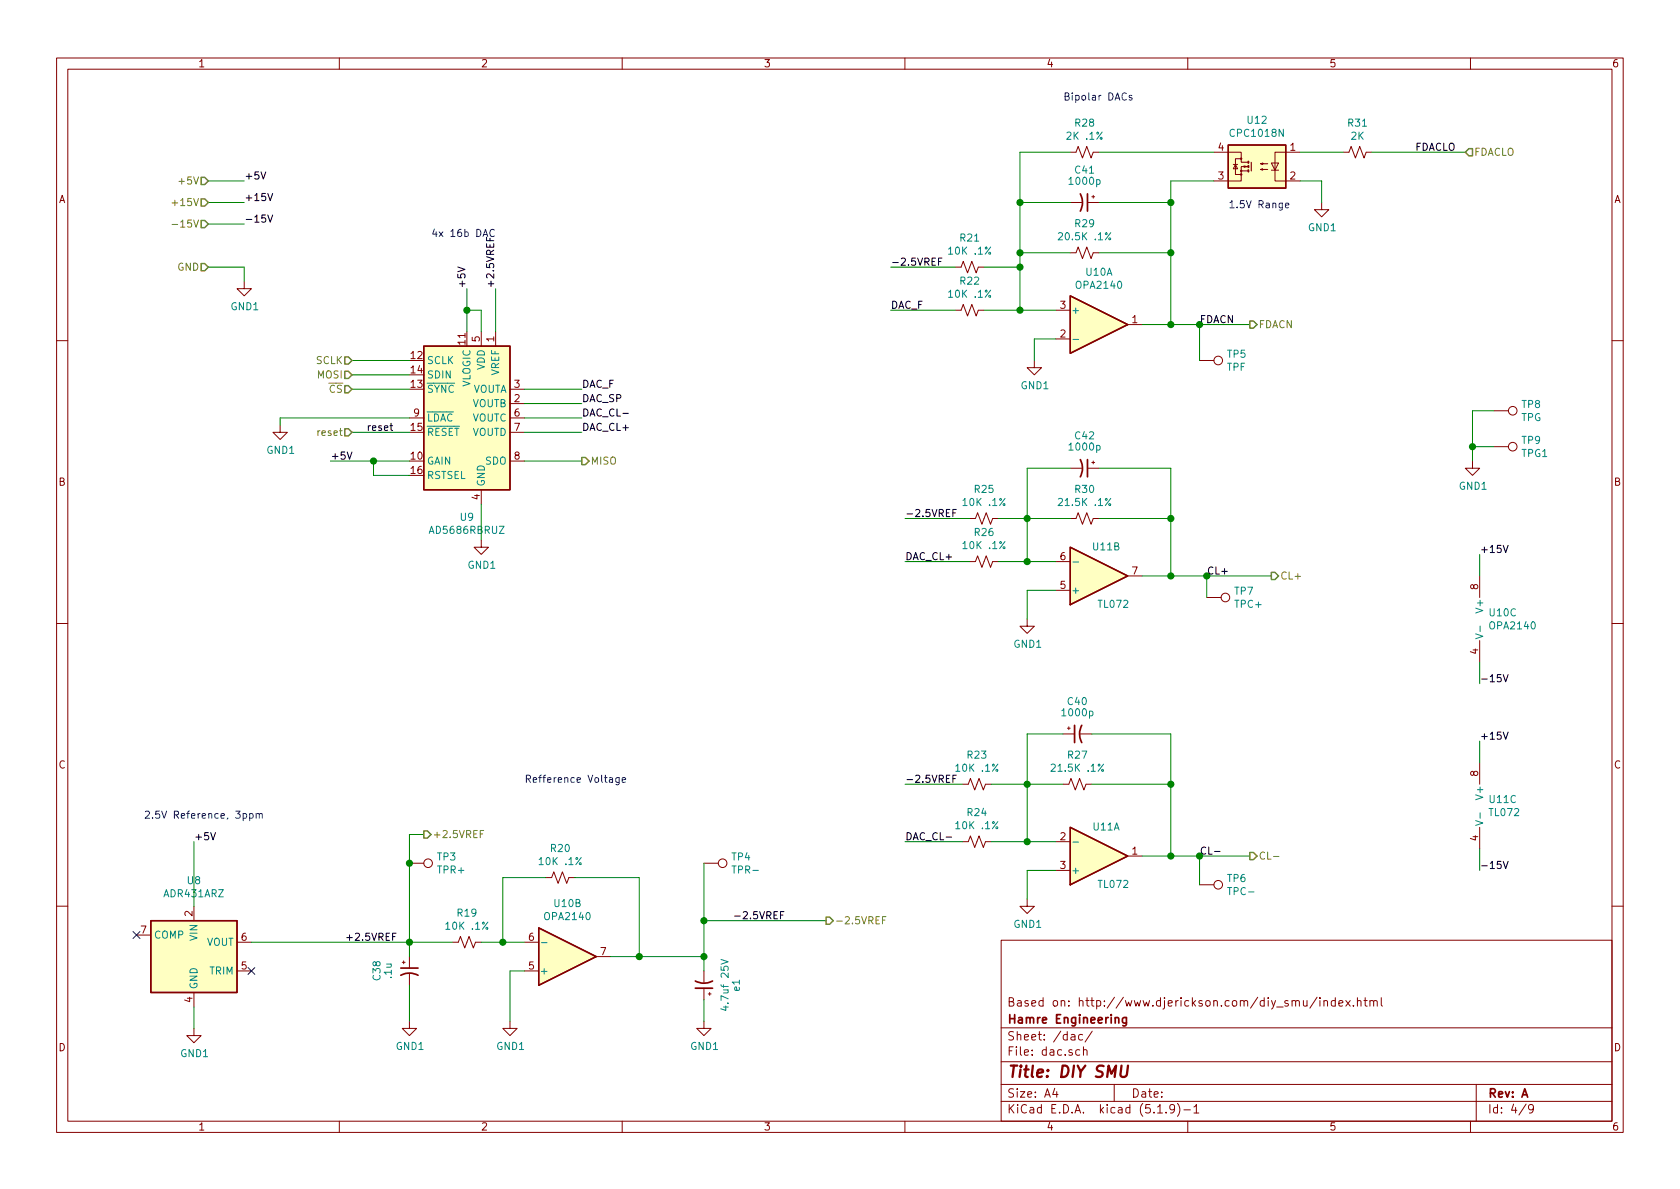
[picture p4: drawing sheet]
EESchema Schematic File Version 4
EELAYER 30 0
EELAYER END
$Descr A4 11693 8268
encoding utf-8
Sheet 4 9
Title "DIY SMU"
Date ""
Rev "A"
Comp "Hamre Engineering"
Comment1 "Based on: http://www.djerickson.com/diy_smu/index.html"
Comment2 ""
Comment3 ""
Comment4 ""
$EndDescr
$Comp
L parts:AD5686RBRUZ U?
U 1 1
P 3250 2900
AR Path="/608A6175" Ref="U?"  Part="1" 
AR Path="/608790AA/608A6175" Ref="U9"  Part="1" 
F 0 "U9" H 3250 2211 50  0000 C CNN
F 1 "AD5686RBRUZ" H 3250 2120 50  0000 C CNN
F 2 "Housings_SSOP:TSSOP-16_4.4x5mm_Pitch0.65mm" H 3250 2900 50  0001 C CNN
F 3 "https://www.analog.com/media/en/technical-documentation/data-sheets/AD5689_5687.pdf" H 3250 2900 50  0001 C CNN
F 4 "Analog Devices" H 3250 2900 50  0001 C CNN "Manufacturer"
F 5 "AD5686RBRUZ" H 3250 2900 50  0001 C CNN "partnr"
	1    3250 2900
	1    0    0    -1  
$EndComp
Wire Wire Line
	3650 2700 4050 2700
Wire Wire Line
	3650 3000 4050 3000
Wire Wire Line
	3650 2900 4050 2900
Wire Wire Line
	3650 2800 4050 2800
Text Label 4050 2700 0    50   ~ 0
DAC_F
Text Label 4050 3000 0    50   ~ 0
DAC_CL+
Text Label 4050 2800 0    50   ~ 0
DAC_SP
$Comp
L power:GND1 #PWR?
U 1 1
P 3350 3750
AR Path="/608A6183" Ref="#PWR?"  Part="1" 
AR Path="/608790AA/608A6183" Ref="#PWR011"  Part="1" 
F 0 "#PWR011" H 3350 3500 50  0001 C CNN
F 1 "GND1" H 3355 3577 50  0000 C CNN
F 2 "" H 3350 3750 50  0001 C CNN
F 3 "" H 3350 3750 50  0001 C CNN
	1    3350 3750
	1    0    0    -1  
$EndComp
Wire Wire Line
	3350 3750 3350 3500
Wire Wire Line
	3450 2300 3450 2000
Text Label 3450 2000 1    50   ~ 0
+2.5VREF
Wire Wire Line
	3350 2300 3350 2150
Wire Wire Line
	3350 2150 3250 2150
Wire Wire Line
	3250 2150 3250 2000
Wire Wire Line
	3250 2300 3250 2150
Connection ~ 3250 2150
Text Label 3250 2000 1    50   ~ 0
+5V
Wire Wire Line
	2850 3200 2600 3200
Wire Wire Line
	2850 3300 2600 3300
Wire Wire Line
	2600 3300 2600 3200
Connection ~ 2600 3200
Wire Wire Line
	2600 3200 2300 3200
Text Label 2300 3200 0    50   ~ 0
+5V
Wire Wire Line
	2850 3000 2450 3000
Text Label 2550 3000 0    50   ~ 0
reset
Text Notes 3000 1650 0    50   ~ 0
4x 16b DAC\n
$Comp
L parts:OPA2140 U?
U 3 1
P 10300 4300
AR Path="/608E3A95" Ref="U?"  Part="3" 
AR Path="/608790AA/608E3A95" Ref="U10"  Part="3" 
F 0 "U10" H 10358 4346 50  0000 L CNN
F 1 "OPA2140" H 10358 4255 50  0000 L CNN
F 2 "Housings_SOIC:SOIC-8_3.9x4.9mm_Pitch1.27mm" H 10400 4300 50  0001 C CNN
F 3 "https://www.ti.com/lit/ds/symlink/opa2140.pdf?ts=1610525555939&ref_url=https%253A%252F%252Fwww.ti.com%252Fproduct%252FOPA2140%253Futm_source%253Dgoogle%2526utm_medium%253Dcpc%2526utm_campaign%253Dasc-null-null-GPN_EN-cpc-pf-google-eu%2526utm_content%253DOPA2140%2526ds_k%253DOPA2140%2526DCM%253Dyes%2526gclid%253DCj0KCQiA0fr_BRDaARIsAABw4EsczQIGglrlP4RtTtvdv_Op0rl7xJRVwg4wbD1Vjl4OiDdD2lPapdwaApQFEALw_wcB%2526gclsrc%253Daw.ds" H 10550 4450 50  0001 C CNN
F 4 "Texas Instruments" H 10300 4300 50  0001 C CNN "Manufacturer"
F 5 "OPA2140" H 10300 4300 50  0001 C CNN "partnr"
	3    10300 4300
	1    0    0    -1  
$EndComp
$Comp
L Device:R_Small_US R?
U 1 1
P 6850 3900
AR Path="/608E3A9B" Ref="R?"  Part="1" 
AR Path="/608790AA/608E3A9B" Ref="R26"  Part="1" 
F 0 "R26" V 6645 3900 50  0000 C CNN
F 1 "10K .1%" V 6736 3900 50  0000 C CNN
F 2 "Resistors_SMD:R_0603" H 6850 3900 50  0001 C CNN
F 3 "~" H 6850 3900 50  0001 C CNN
F 4 "Yageo" H 6850 3900 50  0001 C CNN "Manufacturer"
F 5 "RT0603BRD1010KL" H 6850 3900 50  0001 C CNN "partnr"
	1    6850 3900
	0    1    1    0   
$EndComp
$Comp
L Device:CP1_Small C?
U 1 1
P 7550 3250
AR Path="/608E3AA1" Ref="C?"  Part="1" 
AR Path="/608790AA/608E3AA1" Ref="C42"  Part="1" 
F 0 "C42" V 7322 3250 50  0000 C CNN
F 1 "1000p" V 7400 3250 50  0000 C CNN
F 2 "Capacitors_SMD:C_0603" H 7550 3250 50  0001 C CNN
F 3 "~" H 7550 3250 50  0001 C CNN
F 4 "Samsung Electro-Mechanics" H 7550 3250 50  0001 C CNN "Manufacturer"
F 5 "CL10B102KB8NNNC" H 7550 3250 50  0001 C CNN "partnr"
	1    7550 3250
	0    1    1    0   
$EndComp
$Comp
L Device:R_Small_US R?
U 1 1
P 7550 3600
AR Path="/608E3AA7" Ref="R?"  Part="1" 
AR Path="/608790AA/608E3AA7" Ref="R30"  Part="1" 
F 0 "R30" V 7345 3600 50  0000 C CNN
F 1 "21.5K .1%" V 7436 3600 50  0000 C CNN
F 2 "Resistors_SMD:R_0603" H 7550 3600 50  0001 C CNN
F 3 "~" H 7550 3600 50  0001 C CNN
F 4 "Yageo" H 7550 3600 50  0001 C CNN "Manufacturer"
F 5 "RT0603BRD0721K5L" H 7550 3600 50  0001 C CNN "partnr"
	1    7550 3600
	0    1    1    0   
$EndComp
Wire Wire Line
	6950 3900 7150 3900
Wire Wire Line
	7150 3900 7150 3600
Wire Wire Line
	7150 3600 7450 3600
Connection ~ 7150 3600
Wire Wire Line
	7150 3600 7150 3250
Wire Wire Line
	7150 3250 7450 3250
Wire Wire Line
	7150 3600 6950 3600
$Comp
L Device:R_Small_US R?
U 1 1
P 6850 3600
AR Path="/608E3AB4" Ref="R?"  Part="1" 
AR Path="/608790AA/608E3AB4" Ref="R25"  Part="1" 
F 0 "R25" V 6645 3600 50  0000 C CNN
F 1 "10K .1%" V 6736 3600 50  0000 C CNN
F 2 "Resistors_SMD:R_0603" H 6850 3600 50  0001 C CNN
F 3 "~" H 6850 3600 50  0001 C CNN
F 4 "Yageo" H 6850 3600 50  0001 C CNN "Manufacturer"
F 5 "RT0603BRD1010KL" H 6850 3600 50  0001 C CNN "partnr"
	1    6850 3600
	0    1    1    0   
$EndComp
Text Label 6300 3600 0    50   ~ 0
-2.5VREF
Wire Wire Line
	6750 3600 6300 3600
Wire Wire Line
	6750 3900 6300 3900
Text Label 6300 3900 0    50   ~ 0
DAC_CL+
$Comp
L Amplifier_Operational:TL072 U?
U 1 1
P 7650 5950
AR Path="/608E3ABE" Ref="U?"  Part="1" 
AR Path="/608790AA/608E3ABE" Ref="U11"  Part="1" 
F 0 "U11" H 7700 5750 50  0000 C CNN
F 1 "TL072" H 7750 6150 50  0000 C CNN
F 2 "Housings_SOIC:SOIC-8_3.9x4.9mm_Pitch1.27mm" H 7650 5950 50  0001 C CNN
F 3 "http://www.ti.com/lit/ds/symlink/tl071.pdf" H 7650 5950 50  0001 C CNN
F 4 "Texas Instruments" H 7650 5950 50  0001 C CNN "Manufacturer"
F 5 "TL072CDRE4" H 7650 5950 50  0001 C CNN "partnr"
	1    7650 5950
	1    0    0    1   
$EndComp
$Comp
L Amplifier_Operational:TL072 U?
U 2 1
P 7650 4000
AR Path="/608E3AC4" Ref="U?"  Part="2" 
AR Path="/608790AA/608E3AC4" Ref="U11"  Part="2" 
F 0 "U11" H 7700 3800 50  0000 C CNN
F 1 "TL072" H 7750 4200 50  0000 C CNN
F 2 "Housings_SOIC:SOIC-8_3.9x4.9mm_Pitch1.27mm" H 7650 4000 50  0001 C CNN
F 3 "http://www.ti.com/lit/ds/symlink/tl071.pdf" H 7650 4000 50  0001 C CNN
F 4 "Texas Instruments" H 7650 4000 50  0001 C CNN "Manufacturer"
F 5 "TL072CDRE4" H 7650 4000 50  0001 C CNN "partnr"
	2    7650 4000
	1    0    0    1   
$EndComp
$Comp
L Amplifier_Operational:TL072 U?
U 3 1
P 10400 5600
AR Path="/608E3ACA" Ref="U?"  Part="3" 
AR Path="/608790AA/608E3ACA" Ref="U11"  Part="3" 
F 0 "U11" H 10358 5646 50  0000 L CNN
F 1 "TL072" H 10358 5555 50  0000 L CNN
F 2 "Housings_SOIC:SOIC-8_3.9x4.9mm_Pitch1.27mm" H 10400 5600 50  0001 C CNN
F 3 "http://www.ti.com/lit/ds/symlink/tl071.pdf" H 10400 5600 50  0001 C CNN
F 4 "Texas Instruments" H 10400 5600 50  0001 C CNN "Manufacturer"
F 5 "TL072CDRE4" H 10400 5600 50  0001 C CNN "partnr"
	3    10400 5600
	1    0    0    -1  
$EndComp
Wire Wire Line
	7150 3900 7350 3900
Connection ~ 7150 3900
$Comp
L power:GND1 #PWR?
U 1 1
P 7150 4300
AR Path="/608E3AD2" Ref="#PWR?"  Part="1" 
AR Path="/608790AA/608E3AD2" Ref="#PWR014"  Part="1" 
F 0 "#PWR014" H 7150 4050 50  0001 C CNN
F 1 "GND1" H 7155 4127 50  0000 C CNN
F 2 "" H 7150 4300 50  0001 C CNN
F 3 "" H 7150 4300 50  0001 C CNN
	1    7150 4300
	1    0    0    -1  
$EndComp
Wire Wire Line
	7350 4100 7150 4100
Wire Wire Line
	7150 4100 7150 4300
Wire Wire Line
	7650 3250 8150 3250
Wire Wire Line
	8150 3250 8150 3600
Wire Wire Line
	8150 4000 7950 4000
Wire Wire Line
	7650 3600 8150 3600
Connection ~ 8150 3600
Wire Wire Line
	8150 3600 8150 4000
Wire Wire Line
	8150 4000 8400 4000
Connection ~ 8150 4000
Text Label 8400 4000 0    50   ~ 0
CL+
$Comp
L Connector:TestPoint TP?
U 1 1
P 8400 4150
AR Path="/608E3AE3" Ref="TP?"  Part="1" 
AR Path="/608790AA/608E3AE3" Ref="TP7"  Part="1" 
F 0 "TP7" V 8354 4338 50  0000 L CNN
F 1 "TPC+" V 8445 4338 50  0000 L CNN
F 2 "Measurement_Points:Measurement_Point_Round-SMD-Pad_Small" H 8600 4150 50  0001 C CNN
F 3 "~" H 8600 4150 50  0001 C CNN
	1    8400 4150
	0    1    1    0   
$EndComp
Wire Wire Line
	8400 4150 8400 4000
$Comp
L Device:R_Small_US R?
U 1 1
P 6800 5450
AR Path="/608E3AEA" Ref="R?"  Part="1" 
AR Path="/608790AA/608E3AEA" Ref="R23"  Part="1" 
F 0 "R23" V 6595 5450 50  0000 C CNN
F 1 "10K .1%" V 6686 5450 50  0000 C CNN
F 2 "Resistors_SMD:R_0603" H 6800 5450 50  0001 C CNN
F 3 "~" H 6800 5450 50  0001 C CNN
F 4 "Yageo" H 6800 5450 50  0001 C CNN "Manufacturer"
F 5 "RT0603BRD1010KL" H 6800 5450 50  0001 C CNN "partnr"
	1    6800 5450
	0    1    1    0   
$EndComp
$Comp
L Device:R_Small_US R?
U 1 1
P 6800 5850
AR Path="/608E3AF0" Ref="R?"  Part="1" 
AR Path="/608790AA/608E3AF0" Ref="R24"  Part="1" 
F 0 "R24" V 6595 5850 50  0000 C CNN
F 1 "10K .1%" V 6686 5850 50  0000 C CNN
F 2 "Resistors_SMD:R_0603" H 6800 5850 50  0001 C CNN
F 3 "~" H 6800 5850 50  0001 C CNN
F 4 "Yageo" H 6800 5850 50  0001 C CNN "Manufacturer"
F 5 "RT0603BRD1010KL" H 6800 5850 50  0001 C CNN "partnr"
	1    6800 5850
	0    1    1    0   
$EndComp
$Comp
L Device:R_Small_US R?
U 1 1
P 7500 5450
AR Path="/608E3AFC" Ref="R?"  Part="1" 
AR Path="/608790AA/608E3AFC" Ref="R27"  Part="1" 
F 0 "R27" V 7295 5450 50  0000 C CNN
F 1 "21.5K .1%" V 7386 5450 50  0000 C CNN
F 2 "Resistors_SMD:R_0603" H 7500 5450 50  0001 C CNN
F 3 "~" H 7500 5450 50  0001 C CNN
F 4 "Yageo" H 7500 5450 50  0001 C CNN "Manufacturer"
F 5 "RT0603BRD0721K5L" H 7500 5450 50  0001 C CNN "partnr"
	1    7500 5450
	0    1    1    0   
$EndComp
Wire Wire Line
	7350 5850 7150 5850
Wire Wire Line
	7150 5850 7150 5450
Wire Wire Line
	7150 5450 6900 5450
Connection ~ 7150 5850
Wire Wire Line
	7150 5850 6900 5850
Wire Wire Line
	6700 5450 6300 5450
Wire Wire Line
	6700 5850 6300 5850
Text Label 6300 5450 0    50   ~ 0
-2.5VREF
Text Label 6300 5850 0    50   ~ 0
DAC_CL-
Wire Wire Line
	7150 5450 7150 5100
Wire Wire Line
	7150 5100 7400 5100
Connection ~ 7150 5450
Wire Wire Line
	7400 5450 7150 5450
Wire Wire Line
	7600 5100 8150 5100
Wire Wire Line
	8150 5100 8150 5450
Wire Wire Line
	8150 5950 7950 5950
Wire Wire Line
	7600 5450 8150 5450
Connection ~ 8150 5450
Wire Wire Line
	8150 5450 8150 5950
Wire Wire Line
	8150 5950 8350 5950
Wire Wire Line
	8350 5950 8350 6150
Connection ~ 8150 5950
Text Label 8350 5950 0    50   ~ 0
CL-
$Comp
L Connector:TestPoint TP?
U 1 1
P 8350 6150
AR Path="/608E3B19" Ref="TP?"  Part="1" 
AR Path="/608790AA/608E3B19" Ref="TP6"  Part="1" 
F 0 "TP6" V 8304 6338 50  0000 L CNN
F 1 "TPC-" V 8395 6338 50  0000 L CNN
F 2 "Measurement_Points:Measurement_Point_Round-SMD-Pad_Small" H 8550 6150 50  0001 C CNN
F 3 "~" H 8550 6150 50  0001 C CNN
	1    8350 6150
	0    1    1    0   
$EndComp
$Comp
L Connector:TestPoint TP?
U 1 1
P 10400 2850
AR Path="/608E3B1F" Ref="TP?"  Part="1" 
AR Path="/608790AA/608E3B1F" Ref="TP8"  Part="1" 
F 0 "TP8" V 10354 3038 50  0000 L CNN
F 1 "TPG" V 10445 3038 50  0000 L CNN
F 2 "Measurement_Points:Measurement_Point_Round-SMD-Pad_Small" H 10600 2850 50  0001 C CNN
F 3 "~" H 10600 2850 50  0001 C CNN
	1    10400 2850
	0    1    1    0   
$EndComp
$Comp
L power:GND1 #PWR?
U 1 1
P 10250 3200
AR Path="/608E3B25" Ref="#PWR?"  Part="1" 
AR Path="/608790AA/608E3B25" Ref="#PWR017"  Part="1" 
F 0 "#PWR017" H 10250 2950 50  0001 C CNN
F 1 "GND1" H 10255 3027 50  0000 C CNN
F 2 "" H 10250 3200 50  0001 C CNN
F 3 "" H 10250 3200 50  0001 C CNN
	1    10250 3200
	1    0    0    -1  
$EndComp
Wire Wire Line
	10400 2850 10250 2850
Wire Wire Line
	10250 2850 10250 3100
Wire Wire Line
	10400 3100 10250 3100
Connection ~ 10250 3100
Wire Wire Line
	10250 3100 10250 3200
$Comp
L Connector:TestPoint TP?
U 1 1
P 10400 3100
AR Path="/608E3B30" Ref="TP?"  Part="1" 
AR Path="/608790AA/608E3B30" Ref="TP9"  Part="1" 
F 0 "TP9" V 10354 3288 50  0000 L CNN
F 1 "TPG1" V 10445 3288 50  0000 L CNN
F 2 "Measurement_Points:Measurement_Point_Round-SMD-Pad_Small" H 10600 3100 50  0001 C CNN
F 3 "~" H 10600 3100 50  0001 C CNN
	1    10400 3100
	0    1    1    0   
$EndComp
$Comp
L parts:OPA2140 U?
U 1 1
P 7650 2250
AR Path="/60909788" Ref="U?"  Part="1" 
AR Path="/608790AA/60909788" Ref="U10"  Part="1" 
F 0 "U10" H 7650 2617 50  0000 C CNN
F 1 "OPA2140" H 7650 2526 50  0000 C CNN
F 2 "Housings_SOIC:SOIC-8_3.9x4.9mm_Pitch1.27mm" H 7750 2250 50  0001 C CNN
F 3 "https://www.ti.com/lit/ds/symlink/opa2140.pdf?ts=1610525555939&ref_url=https%253A%252F%252Fwww.ti.com%252Fproduct%252FOPA2140%253Futm_source%253Dgoogle%2526utm_medium%253Dcpc%2526utm_campaign%253Dasc-null-null-GPN_EN-cpc-pf-google-eu%2526utm_content%253DOPA2140%2526ds_k%253DOPA2140%2526DCM%253Dyes%2526gclid%253DCj0KCQiA0fr_BRDaARIsAABw4EsczQIGglrlP4RtTtvdv_Op0rl7xJRVwg4wbD1Vjl4OiDdD2lPapdwaApQFEALw_wcB%2526gclsrc%253Daw.ds" H 7900 2400 50  0001 C CNN
F 4 "Texas Instruments" H 7650 2250 50  0001 C CNN "Manufacturer"
F 5 "OPA2140" H 7650 2250 50  0001 C CNN "partnr"
	1    7650 2250
	1    0    0    -1  
$EndComp
$Comp
L Device:R_Small_US R?
U 1 1
P 6750 1850
AR Path="/6090978E" Ref="R?"  Part="1" 
AR Path="/608790AA/6090978E" Ref="R21"  Part="1" 
F 0 "R21" V 6545 1850 50  0000 C CNN
F 1 "10K .1%" V 6636 1850 50  0000 C CNN
F 2 "Resistors_SMD:R_0603" H 6750 1850 50  0001 C CNN
F 3 "~" H 6750 1850 50  0001 C CNN
F 4 "Yageo" H 6750 1850 50  0001 C CNN "Manufacturer"
F 5 "RT0603BRD1010KL" H 6750 1850 50  0001 C CNN "partnr"
	1    6750 1850
	0    1    1    0   
$EndComp
$Comp
L Device:R_Small_US R?
U 1 1
P 6750 2150
AR Path="/60909794" Ref="R?"  Part="1" 
AR Path="/608790AA/60909794" Ref="R22"  Part="1" 
F 0 "R22" V 6545 2150 50  0000 C CNN
F 1 "10K .1%" V 6636 2150 50  0000 C CNN
F 2 "Resistors_SMD:R_0603" H 6750 2150 50  0001 C CNN
F 3 "~" H 6750 2150 50  0001 C CNN
F 4 "Yageo" H 6750 2150 50  0001 C CNN "Manufacturer"
F 5 "RT0603BRD1010KL" H 6750 2150 50  0001 C CNN "partnr"
	1    6750 2150
	0    1    1    0   
$EndComp
$Comp
L Device:R_Small_US R?
U 1 1
P 7550 1050
AR Path="/6090979A" Ref="R?"  Part="1" 
AR Path="/608790AA/6090979A" Ref="R28"  Part="1" 
F 0 "R28" V 7345 1050 50  0000 C CNN
F 1 "2K .1%" V 7436 1050 50  0000 C CNN
F 2 "Resistors_SMD:R_0603" H 7550 1050 50  0001 C CNN
F 3 "~" H 7550 1050 50  0001 C CNN
F 4 "Yageo" H 7550 1050 50  0001 C CNN "Manufacturer"
F 5 "RT0603BRE072KL" H 7550 1050 50  0001 C CNN "partnr"
	1    7550 1050
	0    1    1    0   
$EndComp
$Comp
L Device:R_Small_US R?
U 1 1
P 7550 1750
AR Path="/609097A0" Ref="R?"  Part="1" 
AR Path="/608790AA/609097A0" Ref="R29"  Part="1" 
F 0 "R29" V 7345 1750 50  0000 C CNN
F 1 "20.5K .1%" V 7436 1750 50  0000 C CNN
F 2 "Resistors_SMD:R_0603" H 7550 1750 50  0001 C CNN
F 3 "~" H 7550 1750 50  0001 C CNN
F 4 "Yageo" H 7550 1750 50  0001 C CNN "Manufacturer"
F 5 "RT0603BRD0720K5L" H 7550 1750 50  0001 C CNN "partnr"
	1    7550 1750
	0    1    1    0   
$EndComp
Wire Wire Line
	6850 2150 7100 2150
Wire Wire Line
	6850 1850 7100 1850
Wire Wire Line
	7100 1850 7100 2150
Connection ~ 7100 2150
Wire Wire Line
	7100 2150 7350 2150
Wire Wire Line
	6650 1850 6200 1850
Text Label 6200 1850 0    50   ~ 0
-2.5VREF
Wire Wire Line
	7100 1850 7100 1750
Wire Wire Line
	7100 1050 7450 1050
Connection ~ 7100 1850
Wire Wire Line
	7450 1750 7100 1750
Connection ~ 7100 1750
Wire Wire Line
	7100 1750 7100 1400
$Comp
L Device:CP1_Small C?
U 1 1
P 7550 1400
AR Path="/609097B3" Ref="C?"  Part="1" 
AR Path="/608790AA/609097B3" Ref="C41"  Part="1" 
F 0 "C41" V 7322 1400 50  0000 C CNN
F 1 "1000p" V 7400 1400 50  0000 C CNN
F 2 "Capacitors_SMD:C_0603" H 7550 1400 50  0001 C CNN
F 3 "~" H 7550 1400 50  0001 C CNN
F 4 "Samsung Electro-Mechanics" H 7550 1400 50  0001 C CNN "Manufacturer"
F 5 "CL10B102KB8NNNC" H 7550 1400 50  0001 C CNN "partnr"
	1    7550 1400
	0    1    1    0   
$EndComp
Wire Wire Line
	7450 1400 7100 1400
Connection ~ 7100 1400
Wire Wire Line
	7100 1400 7100 1050
Wire Wire Line
	7650 1400 8150 1400
Wire Wire Line
	8150 1400 8150 1750
Wire Wire Line
	8150 2250 7950 2250
Wire Wire Line
	7650 1750 8150 1750
Connection ~ 8150 1750
Wire Wire Line
	8150 1750 8150 2250
$Comp
L Connector:TestPoint TP?
U 1 1
P 8350 2500
AR Path="/609097C2" Ref="TP?"  Part="1" 
AR Path="/608790AA/609097C2" Ref="TP5"  Part="1" 
F 0 "TP5" V 8304 2688 50  0000 L CNN
F 1 "TPF" V 8395 2688 50  0000 L CNN
F 2 "Measurement_Points:Measurement_Point_Round-SMD-Pad_Small" H 8550 2500 50  0001 C CNN
F 3 "~" H 8550 2500 50  0001 C CNN
	1    8350 2500
	0    1    1    0   
$EndComp
Connection ~ 8150 2250
Wire Wire Line
	8150 2250 8350 2250
Wire Wire Line
	8350 2250 8350 2500
Text Label 8350 2250 0    50   ~ 0
FDACN
$Comp
L power:GND1 #PWR?
U 1 1
P 7200 2500
AR Path="/609097CC" Ref="#PWR?"  Part="1" 
AR Path="/608790AA/609097CC" Ref="#PWR015"  Part="1" 
F 0 "#PWR015" H 7200 2250 50  0001 C CNN
F 1 "GND1" H 7205 2327 50  0000 C CNN
F 2 "" H 7200 2500 50  0001 C CNN
F 3 "" H 7200 2500 50  0001 C CNN
	1    7200 2500
	1    0    0    -1  
$EndComp
Wire Wire Line
	7350 2350 7200 2350
Wire Wire Line
	7200 2350 7200 2500
$Comp
L Relay_SolidState:CPC1002N U?
U 1 1
P 8750 1150
AR Path="/609097D4" Ref="U?"  Part="1" 
AR Path="/608790AA/609097D4" Ref="U12"  Part="1" 
F 0 "U12" H 8750 1475 50  0000 C CNN
F 1 "CPC1018N" H 8750 1384 50  0000 C CNN
F 2 "Housings_SSOP:SOP-4_3.8x4.1mm_Pitch2.54mm" H 8550 950 50  0001 L CIN
F 3 "http://www.ixysic.com/home/pdfs.nsf/www/CPC1002N.pdf/$file/CPC1002N.pdf" H 8750 1150 50  0001 L CNN
F 4 "IXYS" H 8750 1150 50  0001 C CNN "Manufacturer"
F 5 "CPC1018N" H 8750 1150 50  0001 C CNN "partnr"
	1    8750 1150
	-1   0    0    -1  
$EndComp
Wire Wire Line
	7650 1050 8450 1050
Wire Wire Line
	8450 1250 8150 1250
Wire Wire Line
	8150 1250 8150 1400
Connection ~ 8150 1400
$Comp
L power:GND1 #PWR?
U 1 1
P 9200 1400
AR Path="/609097DE" Ref="#PWR?"  Part="1" 
AR Path="/608790AA/609097DE" Ref="#PWR016"  Part="1" 
F 0 "#PWR016" H 9200 1150 50  0001 C CNN
F 1 "GND1" H 9205 1227 50  0000 C CNN
F 2 "" H 9200 1400 50  0001 C CNN
F 3 "" H 9200 1400 50  0001 C CNN
	1    9200 1400
	1    0    0    -1  
$EndComp
Wire Wire Line
	9050 1250 9200 1250
Wire Wire Line
	9200 1250 9200 1400
$Comp
L Device:R_Small_US R?
U 1 1
P 9450 1050
AR Path="/609097E6" Ref="R?"  Part="1" 
AR Path="/608790AA/609097E6" Ref="R31"  Part="1" 
F 0 "R31" V 9245 1050 50  0000 C CNN
F 1 "2K" V 9336 1050 50  0000 C CNN
F 2 "Resistors_SMD:R_0603" H 9450 1050 50  0001 C CNN
F 3 "~" H 9450 1050 50  0001 C CNN
F 4 "Yageo" H 9450 1050 50  0001 C CNN "Manufacturer"
F 5 "RC0603FR-072KL" H 9450 1050 50  0001 C CNN "partnr"
	1    9450 1050
	0    1    1    0   
$EndComp
Wire Wire Line
	9050 1050 9350 1050
Text Label 9850 1050 0    50   ~ 0
FDACLO
Text Notes 7400 700  0    50   ~ 0
Bipolar DACs\n
Wire Wire Line
	6650 2150 6200 2150
Text Label 6200 2150 0    50   ~ 0
DAC_F
Text Notes 8550 1450 0    50   ~ 0
1.5V Range
Text Notes 1000 5700 0    50   ~ 0
2.5V Reference, 3ppm
Wire Wire Line
	1350 7000 1350 7150
$Comp
L power:GND1 #PWR?
U 1 1
P 1350 7150
AR Path="/60933024" Ref="#PWR?"  Part="1" 
AR Path="/608790AA/60933024" Ref="#PWR09"  Part="1" 
AR Path="/6091CD38/60933024" Ref="#PWR?"  Part="1" 
F 0 "#PWR09" H 1350 6900 50  0001 C CNN
F 1 "GND1" H 1355 6977 50  0000 C CNN
F 2 "" H 1350 7150 50  0001 C CNN
F 3 "" H 1350 7150 50  0001 C CNN
	1    1350 7150
	1    0    0    -1  
$EndComp
Text Label 1350 5850 0    50   ~ 0
+5V
Wire Wire Line
	1350 6300 1350 5850
Wire Wire Line
	1750 6550 2850 6550
Text Notes 3650 5450 0    50   ~ 0
Refference Voltage\n
Text Label 2400 6550 0    50   ~ 0
+2.5VREF
Text Label 5100 6400 0    50   ~ 0
-2.5VREF
Wire Wire Line
	4900 6400 4900 6650
Connection ~ 4900 6400
Connection ~ 4900 6650
Wire Wire Line
	4900 6000 4900 6400
$Comp
L Connector:TestPoint TP?
U 1 1
P 4900 6000
AR Path="/6093303B" Ref="TP?"  Part="1" 
AR Path="/608790AA/6093303B" Ref="TP4"  Part="1" 
AR Path="/6091CD38/6093303B" Ref="TP?"  Part="1" 
F 0 "TP4" V 4854 6188 50  0000 L CNN
F 1 "TPR-" V 4945 6188 50  0000 L CNN
F 2 "Measurement_Points:Measurement_Point_Round-SMD-Pad_Small" H 5100 6000 50  0001 C CNN
F 3 "~" H 5100 6000 50  0001 C CNN
	1    4900 6000
	0    1    1    0   
$EndComp
Connection ~ 4450 6650
Wire Wire Line
	4900 6650 4450 6650
Wire Wire Line
	4900 6750 4900 6650
Wire Wire Line
	4900 7100 4900 6950
$Comp
L power:GND1 #PWR?
U 1 1
P 4900 7100
AR Path="/60933045" Ref="#PWR?"  Part="1" 
AR Path="/608790AA/60933045" Ref="#PWR013"  Part="1" 
AR Path="/6091CD38/60933045" Ref="#PWR?"  Part="1" 
F 0 "#PWR013" H 4900 6850 50  0001 C CNN
F 1 "GND1" H 4905 6927 50  0000 C CNN
F 2 "" H 4900 7100 50  0001 C CNN
F 3 "" H 4900 7100 50  0001 C CNN
	1    4900 7100
	1    0    0    -1  
$EndComp
$Comp
L Device:CP1_Small C?
U 1 1
P 4900 6850
AR Path="/6093304B" Ref="C?"  Part="1" 
AR Path="/608790AA/6093304B" Ref="e1"  Part="1" 
AR Path="/6091CD38/6093304B" Ref="C?"  Part="1" 
F 0 "e1" V 4672 6850 50  0000 C CNN
F 1 "4.7uf 25V" V 4750 6850 50  0000 C CNN
F 2 "Capacitors_SMD:CP_Elec_4x5.3" H 4900 6850 50  0001 C CNN
F 3 "~" H 4900 6850 50  0001 C CNN
F 4 "Nichicon" V 4900 6850 50  0001 C CNN "manufacturer"
F 5 "UWX1E4R7MCL1GB" V 4900 6850 50  0001 C CNN "partnr"
F 6 "Nichicon" H 4900 6850 50  0001 C CNN "Manufacturer"
	1    4900 6850
	-1   0    0    1   
$EndComp
Wire Wire Line
	2850 6000 2850 6550
$Comp
L Connector:TestPoint TP?
U 1 1
P 2850 6000
AR Path="/60933052" Ref="TP?"  Part="1" 
AR Path="/608790AA/60933052" Ref="TP3"  Part="1" 
AR Path="/6091CD38/60933052" Ref="TP?"  Part="1" 
F 0 "TP3" V 2804 6188 50  0000 L CNN
F 1 "TPR+" V 2895 6188 50  0000 L CNN
F 2 "Measurement_Points:Measurement_Point_Round-SMD-Pad_Small" H 3050 6000 50  0001 C CNN
F 3 "~" H 3050 6000 50  0001 C CNN
	1    2850 6000
	0    1    1    0   
$EndComp
Connection ~ 2850 6550
Wire Wire Line
	4450 6650 4250 6650
Wire Wire Line
	4450 6100 4450 6650
Wire Wire Line
	4000 6100 4450 6100
Wire Wire Line
	3500 6550 3650 6550
Connection ~ 3500 6550
Wire Wire Line
	3500 6100 3500 6550
Wire Wire Line
	3800 6100 3500 6100
$Comp
L Device:R_Small_US R?
U 1 1
P 3900 6100
AR Path="/60933060" Ref="R?"  Part="1" 
AR Path="/608790AA/60933060" Ref="R20"  Part="1" 
AR Path="/6091CD38/60933060" Ref="R?"  Part="1" 
F 0 "R20" V 3695 6100 50  0000 C CNN
F 1 "10K .1%" V 3786 6100 50  0000 C CNN
F 2 "Resistors_SMD:R_0603" H 3900 6100 50  0001 C CNN
F 3 "~" H 3900 6100 50  0001 C CNN
F 4 "Yageo" H 3900 6100 50  0001 C CNN "Manufacturer"
F 5 "RT0603BRD1010KL" H 3900 6100 50  0001 C CNN "partnr"
	1    3900 6100
	0    1    1    0   
$EndComp
Wire Wire Line
	3550 6750 3550 7100
Wire Wire Line
	3650 6750 3550 6750
Wire Wire Line
	3350 6550 3500 6550
Wire Wire Line
	2850 6550 3150 6550
Wire Wire Line
	2850 6650 2850 6550
Wire Wire Line
	2850 7100 2850 6850
$Comp
L power:GND1 #PWR?
U 1 1
P 3550 7100
AR Path="/6093306C" Ref="#PWR?"  Part="1" 
AR Path="/608790AA/6093306C" Ref="#PWR012"  Part="1" 
AR Path="/6091CD38/6093306C" Ref="#PWR?"  Part="1" 
F 0 "#PWR012" H 3550 6850 50  0001 C CNN
F 1 "GND1" H 3555 6927 50  0000 C CNN
F 2 "" H 3550 7100 50  0001 C CNN
F 3 "" H 3550 7100 50  0001 C CNN
	1    3550 7100
	1    0    0    -1  
$EndComp
$Comp
L power:GND1 #PWR?
U 1 1
P 2850 7100
AR Path="/60933072" Ref="#PWR?"  Part="1" 
AR Path="/608790AA/60933072" Ref="#PWR010"  Part="1" 
AR Path="/6091CD38/60933072" Ref="#PWR?"  Part="1" 
F 0 "#PWR010" H 2850 6850 50  0001 C CNN
F 1 "GND1" H 2855 6927 50  0000 C CNN
F 2 "" H 2850 7100 50  0001 C CNN
F 3 "" H 2850 7100 50  0001 C CNN
	1    2850 7100
	1    0    0    -1  
$EndComp
$Comp
L Device:CP1_Small C?
U 1 1
P 2850 6750
AR Path="/60933078" Ref="C?"  Part="1" 
AR Path="/608790AA/60933078" Ref="C38"  Part="1" 
AR Path="/6091CD38/60933078" Ref="C?"  Part="1" 
F 0 "C38" V 2622 6750 50  0000 C CNN
F 1 ".1u" V 2700 6750 50  0000 C CNN
F 2 "Capacitors_SMD:C_0603" H 2850 6750 50  0001 C CNN
F 3 "~" H 2850 6750 50  0001 C CNN
F 4 "Samsung Electro-Mechanics" H 2850 6750 50  0001 C CNN "Manufacturer"
F 5 "CL10B104KB8NNNL" H 2850 6750 50  0001 C CNN "partnr"
	1    2850 6750
	1    0    0    -1  
$EndComp
$Comp
L Device:R_Small_US R?
U 1 1
P 3250 6550
AR Path="/6093307E" Ref="R?"  Part="1" 
AR Path="/608790AA/6093307E" Ref="R19"  Part="1" 
AR Path="/6091CD38/6093307E" Ref="R?"  Part="1" 
F 0 "R19" V 3045 6550 50  0000 C CNN
F 1 "10K .1%" V 3136 6550 50  0000 C CNN
F 2 "Resistors_SMD:R_0603" H 3250 6550 50  0001 C CNN
F 3 "~" H 3250 6550 50  0001 C CNN
F 4 "Yageo" H 3250 6550 50  0001 C CNN "Manufacturer"
F 5 "RT0603BRD1010KL" H 3250 6550 50  0001 C CNN "partnr"
	1    3250 6550
	0    1    1    0   
$EndComp
$Comp
L parts:OPA2140 U?
U 2 1
P 3950 6650
AR Path="/60933084" Ref="U?"  Part="2" 
AR Path="/608790AA/60933084" Ref="U10"  Part="2" 
AR Path="/6091CD38/60933084" Ref="U?"  Part="2" 
F 0 "U10" H 3950 6283 50  0000 C CNN
F 1 "OPA2140" H 3950 6374 50  0000 C CNN
F 2 "Housings_SOIC:SOIC-8_3.9x4.9mm_Pitch1.27mm" H 4050 6650 50  0001 C CNN
F 3 "https://www.ti.com/lit/ds/symlink/opa2140.pdf?ts=1610525555939&ref_url=https%253A%252F%252Fwww.ti.com%252Fproduct%252FOPA2140%253Futm_source%253Dgoogle%2526utm_medium%253Dcpc%2526utm_campaign%253Dasc-null-null-GPN_EN-cpc-pf-google-eu%2526utm_content%253DOPA2140%2526ds_k%253DOPA2140%2526DCM%253Dyes%2526gclid%253DCj0KCQiA0fr_BRDaARIsAABw4EsczQIGglrlP4RtTtvdv_Op0rl7xJRVwg4wbD1Vjl4OiDdD2lPapdwaApQFEALw_wcB%2526gclsrc%253Daw.ds" H 4200 6800 50  0001 C CNN
F 4 "Texas Instruments" H 3950 6650 50  0001 C CNN "Manufacturer"
F 5 "OPA2140" H 3950 6650 50  0001 C CNN "partnr"
	2    3950 6650
	1    0    0    1   
$EndComp
Text HLabel 1450 1250 0    50   Input ~ 0
+5V
Wire Wire Line
	1450 1250 1700 1250
Text Label 1700 1250 0    50   ~ 0
+5V
Text HLabel 10200 1050 2    50   Input ~ 0
FDACLO
Text HLabel 8700 2250 2    50   Output ~ 0
FDACN
Text HLabel 8850 4000 2    50   Output ~ 0
CL+
Text HLabel 8700 5950 2    50   Output ~ 0
CL-
Wire Wire Line
	8350 5950 8700 5950
Connection ~ 8350 5950
Wire Wire Line
	8400 4000 8850 4000
Connection ~ 8400 4000
Wire Wire Line
	8350 2250 8700 2250
Connection ~ 8350 2250
Wire Wire Line
	9550 1050 10200 1050
Text HLabel 4050 3200 2    50   Output ~ 0
MISO
Wire Wire Line
	3650 3200 4050 3200
Text HLabel 2450 2500 0    50   Input ~ 0
SCLK
Text HLabel 2450 2600 0    50   Input ~ 0
MOSI
Text HLabel 2450 2700 0    50   Input ~ 0
~CS
Wire Wire Line
	2450 2500 2850 2500
Wire Wire Line
	2450 2600 2850 2600
Wire Wire Line
	2450 2700 2850 2700
Text HLabel 2450 3000 0    50   Input ~ 0
reset
Text HLabel 5750 6400 2    50   Output ~ 0
-2.5VREF
Text HLabel 2950 5800 2    50   Output ~ 0
+2.5VREF
Wire Wire Line
	4900 6400 5750 6400
Wire Wire Line
	2950 5800 2850 5800
Wire Wire Line
	2850 5800 2850 6000
Connection ~ 2850 6000
Wire Wire Line
	10300 4000 10300 3850
Wire Wire Line
	10300 4600 10300 4750
Wire Wire Line
	10300 5300 10300 5150
Wire Wire Line
	10300 5900 10300 6050
Text Label 10300 5150 0    50   ~ 0
+15V
Text Label 10300 3850 0    50   ~ 0
+15V
Text Label 10300 4750 0    50   ~ 0
-15V
Text Label 10300 6050 0    50   ~ 0
-15V
Text HLabel 1450 1400 0    50   Input ~ 0
+15V
Text HLabel 1450 1550 0    50   Input ~ 0
-15V
Wire Wire Line
	1450 1400 1700 1400
Wire Wire Line
	1450 1550 1700 1550
Text Label 1700 1400 0    50   ~ 0
+15V
Text Label 1700 1550 0    50   ~ 0
-15V
Wire Wire Line
	1450 1850 1700 1850
Text HLabel 1450 1850 0    50   Input ~ 0
GND
$Comp
L power:GND1 #PWR?
U 1 1
P 1700 1950
AR Path="/6055D6DD" Ref="#PWR?"  Part="1" 
AR Path="/608790AA/6055D6DD" Ref="#PWR0106"  Part="1" 
F 0 "#PWR0106" H 1700 1700 50  0001 C CNN
F 1 "GND1" H 1705 1777 50  0000 C CNN
F 2 "" H 1700 1950 50  0001 C CNN
F 3 "" H 1700 1950 50  0001 C CNN
	1    1700 1950
	1    0    0    -1  
$EndComp
Wire Wire Line
	1700 1950 1700 1850
Text Label 4050 2900 0    50   ~ 0
DAC_CL-
$Comp
L power:GND1 #PWR?
U 1 1
P 7150 6250
AR Path="/605995F2" Ref="#PWR?"  Part="1" 
AR Path="/608790AA/605995F2" Ref="#PWR0107"  Part="1" 
F 0 "#PWR0107" H 7150 6000 50  0001 C CNN
F 1 "GND1" H 7155 6077 50  0000 C CNN
F 2 "" H 7150 6250 50  0001 C CNN
F 3 "" H 7150 6250 50  0001 C CNN
	1    7150 6250
	1    0    0    -1  
$EndComp
Wire Wire Line
	7350 6050 7150 6050
Wire Wire Line
	7150 6050 7150 6250
$Comp
L power:GND1 #PWR?
U 1 1
P 1950 2950
AR Path="/601DD230" Ref="#PWR?"  Part="1" 
AR Path="/608790AA/601DD230" Ref="#PWR0108"  Part="1" 
F 0 "#PWR0108" H 1950 2700 50  0001 C CNN
F 1 "GND1" H 1955 2777 50  0000 C CNN
F 2 "" H 1950 2950 50  0001 C CNN
F 3 "" H 1950 2950 50  0001 C CNN
	1    1950 2950
	1    0    0    -1  
$EndComp
Wire Wire Line
	2850 2900 1950 2900
Wire Wire Line
	1950 2900 1950 2950
NoConn ~ 950  6500
NoConn ~ 1750 6750
$Comp
L Device:CP1_Small C?
U 1 1
P 7500 5100
AR Path="/608E3AF6" Ref="C?"  Part="1" 
AR Path="/608790AA/608E3AF6" Ref="C40"  Part="1" 
F 0 "C40" V 7272 5100 50  0000 C CNN
F 1 "1000p" V 7350 5100 50  0000 C CNN
F 2 "Capacitors_SMD:C_0603" H 7500 5100 50  0001 C CNN
F 3 "~" H 7500 5100 50  0001 C CNN
F 4 "Samsung Electro-Mechanics" H 7500 5100 50  0001 C CNN "Manufacturer"
F 5 "CL10B102KB8NNNC" H 7500 5100 50  0001 C CNN "partnr"
	1    7500 5100
	0    -1   1    0   
$EndComp
$Comp
L parts:ADR431ARZ U?
U 1 1
P 1350 6650
AR Path="/6093302D" Ref="U?"  Part="1" 
AR Path="/608790AA/6093302D" Ref="U8"  Part="1" 
AR Path="/6091CD38/6093302D" Ref="U?"  Part="1" 
F 0 "U8" H 1350 7181 50  0000 C CNN
F 1 "ADR431ARZ" H 1350 7090 50  0000 C CNN
F 2 "Housings_SOIC:SOIC-8_3.9x4.9mm_Pitch1.27mm" H 1350 6650 50  0001 C CNN
F 3 "https://www.analog.com/media/en/technical-documentation/data-sheets/adr430_431_433_434_435.pdf" H 1350 6650 50  0001 C CNN
F 4 "Analog Devices" H 1350 6650 50  0001 C CNN "Manufacturer"
F 5 "ADR431BRZ" H 1350 6650 50  0001 C CNN "partnr"
	1    1350 6650
	1    0    0    -1  
$EndComp
$EndSCHEMATC
